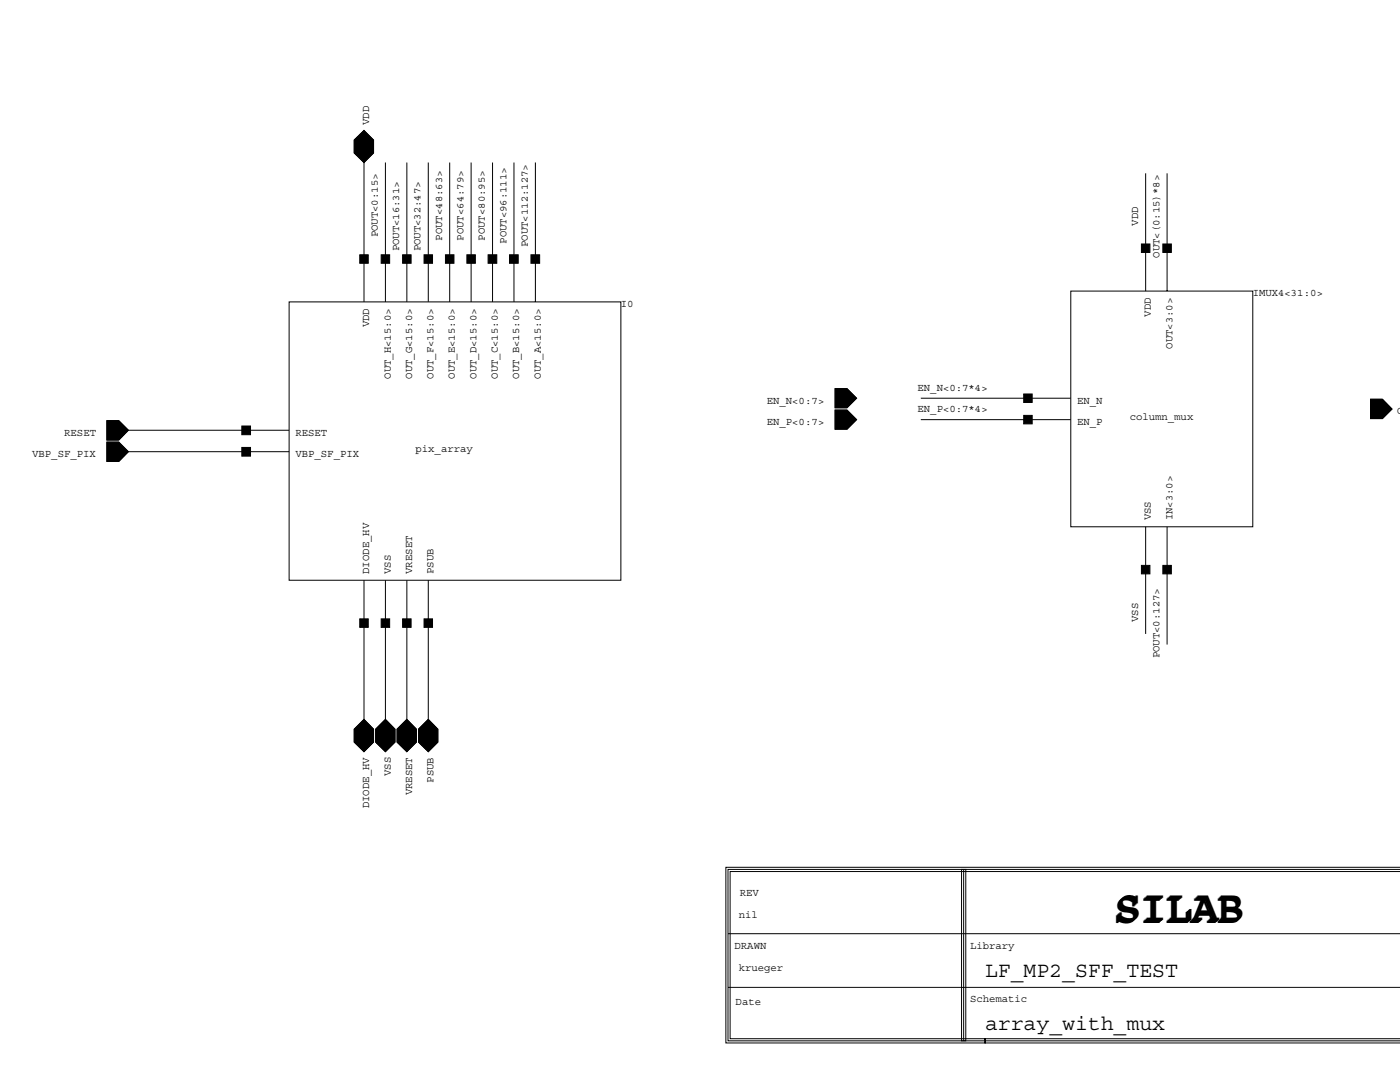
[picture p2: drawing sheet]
<svg xmlns="http://www.w3.org/2000/svg" width="279mm" height="216mm" viewBox="0 0 279 216" stroke-linecap="round" stroke-linejoin="round" font-family="sans-serif">
<g fill="none" stroke="#000" stroke-width=".2">
<path d="M70.7 27.9l1.9-1.9 1.9 1.9v2.6l-1.9 1.9-1.9-1.9zM72.6 30.3v29.9M76.9 32.4v27.8M81.2 32.4v27.8M85.5 32.4v27.8M89.7 32.4v27.8M94 32.4v27.8M98.3 32.4v27.8M102.6 32.4v27.8M106.8 32.4v27.8M228.6 34.6v23.5M232.9 34.6v23.5"/>
<path d="M213.7 58.1h36.3v47h-36.3zM57.7 60.2h66.2v55.6h-66.2zM166.7 77.6h2.3l1.9 1.9-1.9 1.9h-2.3zM183.8 79.5h29.9M273.5 79.7h2.4l1.9 1.9-1.9 1.9h-2.4zM21.3 83.9h2.4l1.9 2-1.9 1.9h-2.4zM21.3 88.2h2.4l1.9 1.9-1.9 2h-2.4zM23.5 85.9h34.2M23.5 90.1h34.2M166.7 81.8h2.3l1.9 1.9-1.9 1.9h-2.3zM183.8 83.7h29.9M72.6 115.8v29.9"/>
<path d="M76.9 115.8v29.9M81.2 115.8v32M85.5 115.8v32M228.6 105.1v21.4M232.9 105.1v23.5M70.7 145.5l1.9-1.9 1.9 1.9v2.6l-1.9 1.9-1.9-1.9zM75 145.5l1.9-1.9 1.9 1.9v2.6l-1.9 1.9-1.9-1.9zM79.2 145.5l2-1.9 1.9 1.9v2.6l-1.9 1.9-2-1.9zM83.5 145.5l2-1.9 1.9 1.9v2.6l-1.9 1.9-2-1.9zM191.9 173.5h.8v34.2h-.8zM192.3 173.5v34.2M279.4 173.1h-134.5v35h51.7v-.8h-50.9v-33.4h133.7"/>
<path d="M279.4 173.5h-134.1v34.2h134.1M145.3 197h134.1M145.3 186.3h134.1M279.4 207.3h-82.8v.8h82.8"/>
</g>
<g fill="#000" stroke="#000" stroke-width=".2">
<path d="M70.7 27.9l1.9-1.9 1.9 1.9v2.6l-1.9 1.9-1.9-1.9zM71.8 50.8h1.7v1.7h-1.7zM76.1 50.8h1.7v1.7h-1.7zM80.3 50.8h1.7v1.7h-1.7zM84.6 50.8h1.7v1.7h-1.7zM88.9 50.8h1.7v1.7h-1.7zM93.2 50.8h1.7v1.7h-1.7zM97.4 50.8h1.7v1.7h-1.7zM101.7 50.8h1.7v1.7h-1.7zM106 50.8h1.7v1.7h-1.7zM227.8 48.7h1.7v1.7h-1.7zM232.1 48.7h1.7v1.7h-1.7z"/>
<path d="M204.3 78.6h1.7v1.7h-1.7zM21.3 83.9h2.4l1.9 2-1.9 1.9h-2.4zM21.3 88.2h2.4l1.9 1.9-1.9 2h-2.4zM48.3 85h1.7v1.7h-1.7zM48.3 89.3h1.7v1.7h-1.7zM166.7 77.6h2.3l1.9 1.9-1.9 1.9h-2.3zM166.7 81.8h2.3l1.9 1.9-1.9 1.9h-2.3zM204.3 82.9h1.7v1.7h-1.7zM273.5 79.7h2.4l1.9 1.9-1.9 1.9h-2.4zM227.8 112.8h1.7v1.7h-1.7zM232.1 112.8h1.7v1.7h-1.7zM71.8 123.5h1.7v1.7h-1.7z"/>
<path d="M76.1 123.5h1.7v1.7h-1.7zM80.3 123.5h1.7v1.7h-1.7zM84.6 123.5h1.7v1.7h-1.7zM72.6 143.6l1.9 1.9v2.6l-1.9 1.9-1.9-1.9v-2.6zM75 145.5l1.9-1.9 1.9 1.9v2.6l-1.9 1.9-1.9-1.9zM81.2 143.6l1.9 1.9v2.6l-1.9 1.9-2-1.9v-2.6zM83.5 145.5l2-1.9 1.9 1.9v2.6l-1.9 1.9-2-1.9z"/>
</g>
<g font-size="8.6">
<text x="222.2" y="184.2">SILAB</text>
<text x="222.8" y="183.6">SILAB</text>
</g>
<g font-size="4.3">
<text x="196.6" y="194.9">LF_MP2_SFF_TEST</text>
<text x="196.6" y="205.5">array_with_mux</text>
</g>
<g font-size="2.1">
<text x="73.7" y="25" transform="rotate(-90 73.7 25)">VDD</text>
<text x="75.4" y="47.4" transform="rotate(-90 75.4 47.4)">POUT&lt;0:15&gt;</text>
<text x="227.2" y="45.1" transform="rotate(-90 227.2 45.1)">VDD</text>
<text x="79.7" y="50.2" transform="rotate(-90 79.7 50.2)">POUT&lt;16:31&gt;</text>
<text x="83.9" y="50.2" transform="rotate(-90 83.9 50.2)">POUT&lt;32:47&gt;</text>
<text x="88.2" y="48" transform="rotate(-90 88.2 48)">POUT&lt;48:63&gt;</text>
<text x="92.5" y="48" transform="rotate(-90 92.5 48)">POUT&lt;64:79&gt;</text>
<text x="96.8" y="48" transform="rotate(-90 96.8 48)">POUT&lt;80:95&gt;</text>
<text x="101" y="48.7" transform="rotate(-90 101 48.7)">POUT&lt;96:111&gt;</text>
<text x="105.3" y="49.3" transform="rotate(-90 105.3 49.3)">POUT&lt;112:127&gt;</text>
<text x="231.4" y="51.5" transform="rotate(-90 231.4 51.5)">OUT&lt;(0:15)*8&gt;</text>
<text x="250" y="59.1">IMUX4&lt;31:0&gt;</text>
<text x="73.7" y="65.3" transform="rotate(-90 73.7 65.3)">VDD</text>
<text x="123.9" y="61.3">I0</text>
<text x="229.7" y="63.2" transform="rotate(-90 229.7 63.2)">VDD</text>
<text x="234" y="69.6" transform="rotate(-90 234 69.6)">OUT&lt;3:0&gt;</text>
<text x="78" y="75.6" transform="rotate(-90 78 75.6)">OUT_H&lt;15:0&gt;</text>
<text x="82.3" y="75.6" transform="rotate(-90 82.3 75.6)">OUT_G&lt;15:0&gt;</text>
<text x="86.5" y="75.6" transform="rotate(-90 86.5 75.6)">OUT_F&lt;15:0&gt;</text>
<text x="90.8" y="75.6" transform="rotate(-90 90.8 75.6)">OUT_E&lt;15:0&gt;</text>
<text x="95.1" y="75.6" transform="rotate(-90 95.1 75.6)">OUT_D&lt;15:0&gt;</text>
<text x="99.4" y="75.6" transform="rotate(-90 99.4 75.6)">OUT_C&lt;15:0&gt;</text>
<text x="103.6" y="75.6" transform="rotate(-90 103.6 75.6)">OUT_B&lt;15:0&gt;</text>
<text x="107.9" y="75.6" transform="rotate(-90 107.9 75.6)">OUT_A&lt;15:0&gt;</text>
<text x="183.1" y="78">EN_N&lt;0:7*4&gt;</text>
<text x="153" y="80.5">EN_N&lt;0:7&gt;</text>
<text x="183.1" y="82.3">EN_P&lt;0:7*4&gt;</text>
<text x="215" y="80.5">EN_N</text>
<text x="225.5" y="83.7">column_mux</text>
<text x="278.8" y="82.7">O</text>
<text x="12.8" y="86.9">RESET</text>
<text x="59" y="86.9">RESET</text>
<text x="153" y="84.8">EN_P&lt;0:7&gt;</text>
<text x="215" y="84.8">EN_P</text>
<text x="6.4" y="91.2">VBP_SF_PIX</text>
<text x="59" y="91.2">VBP_SF_PIX</text>
<text x="82.9" y="90.1">pix_array</text>
<text x="229.7" y="103.8" transform="rotate(-90 229.7 103.8)">VSS</text>
<text x="234" y="103.8" transform="rotate(-90 234 103.8)">IN&lt;3:0&gt;</text>
<text x="73.7" y="114.5" transform="rotate(-90 73.7 114.5)">DIODE_HV</text>
<text x="78" y="114.5" transform="rotate(-90 78 114.5)">VSS</text>
<text x="82.3" y="114.5" transform="rotate(-90 82.3 114.5)">VRESET</text>
<text x="86.5" y="114.5" transform="rotate(-90 86.5 114.5)">PSUB</text>
<text x="227.2" y="124.1" transform="rotate(-90 227.2 124.1)">VSS</text>
<text x="231.4" y="131.4" transform="rotate(-90 231.4 131.4)">POUT&lt;0:127&gt;</text>
<text x="78" y="154.9" transform="rotate(-90 78 154.9)">VSS</text>
<text x="73.7" y="161.3" transform="rotate(-90 73.7 161.3)">DIODE_HV</text>
<text x="82.3" y="158.7" transform="rotate(-90 82.3 158.7)">VRESET</text>
<text x="86.5" y="156.2" transform="rotate(-90 86.5 156.2)">PSUB</text>
<text x="147.6" y="178.8">REV</text>
<text x="147.4" y="183.1">nil</text>
<text x="146.6" y="189.3">DRAWN</text>
<text x="193.6" y="189.3">Library</text>
<text x="147.4" y="193.8">krueger</text>
<text x="146.8" y="200.6">Date</text>
<text x="193.6" y="200">Schematic</text>
</g>
</svg>
